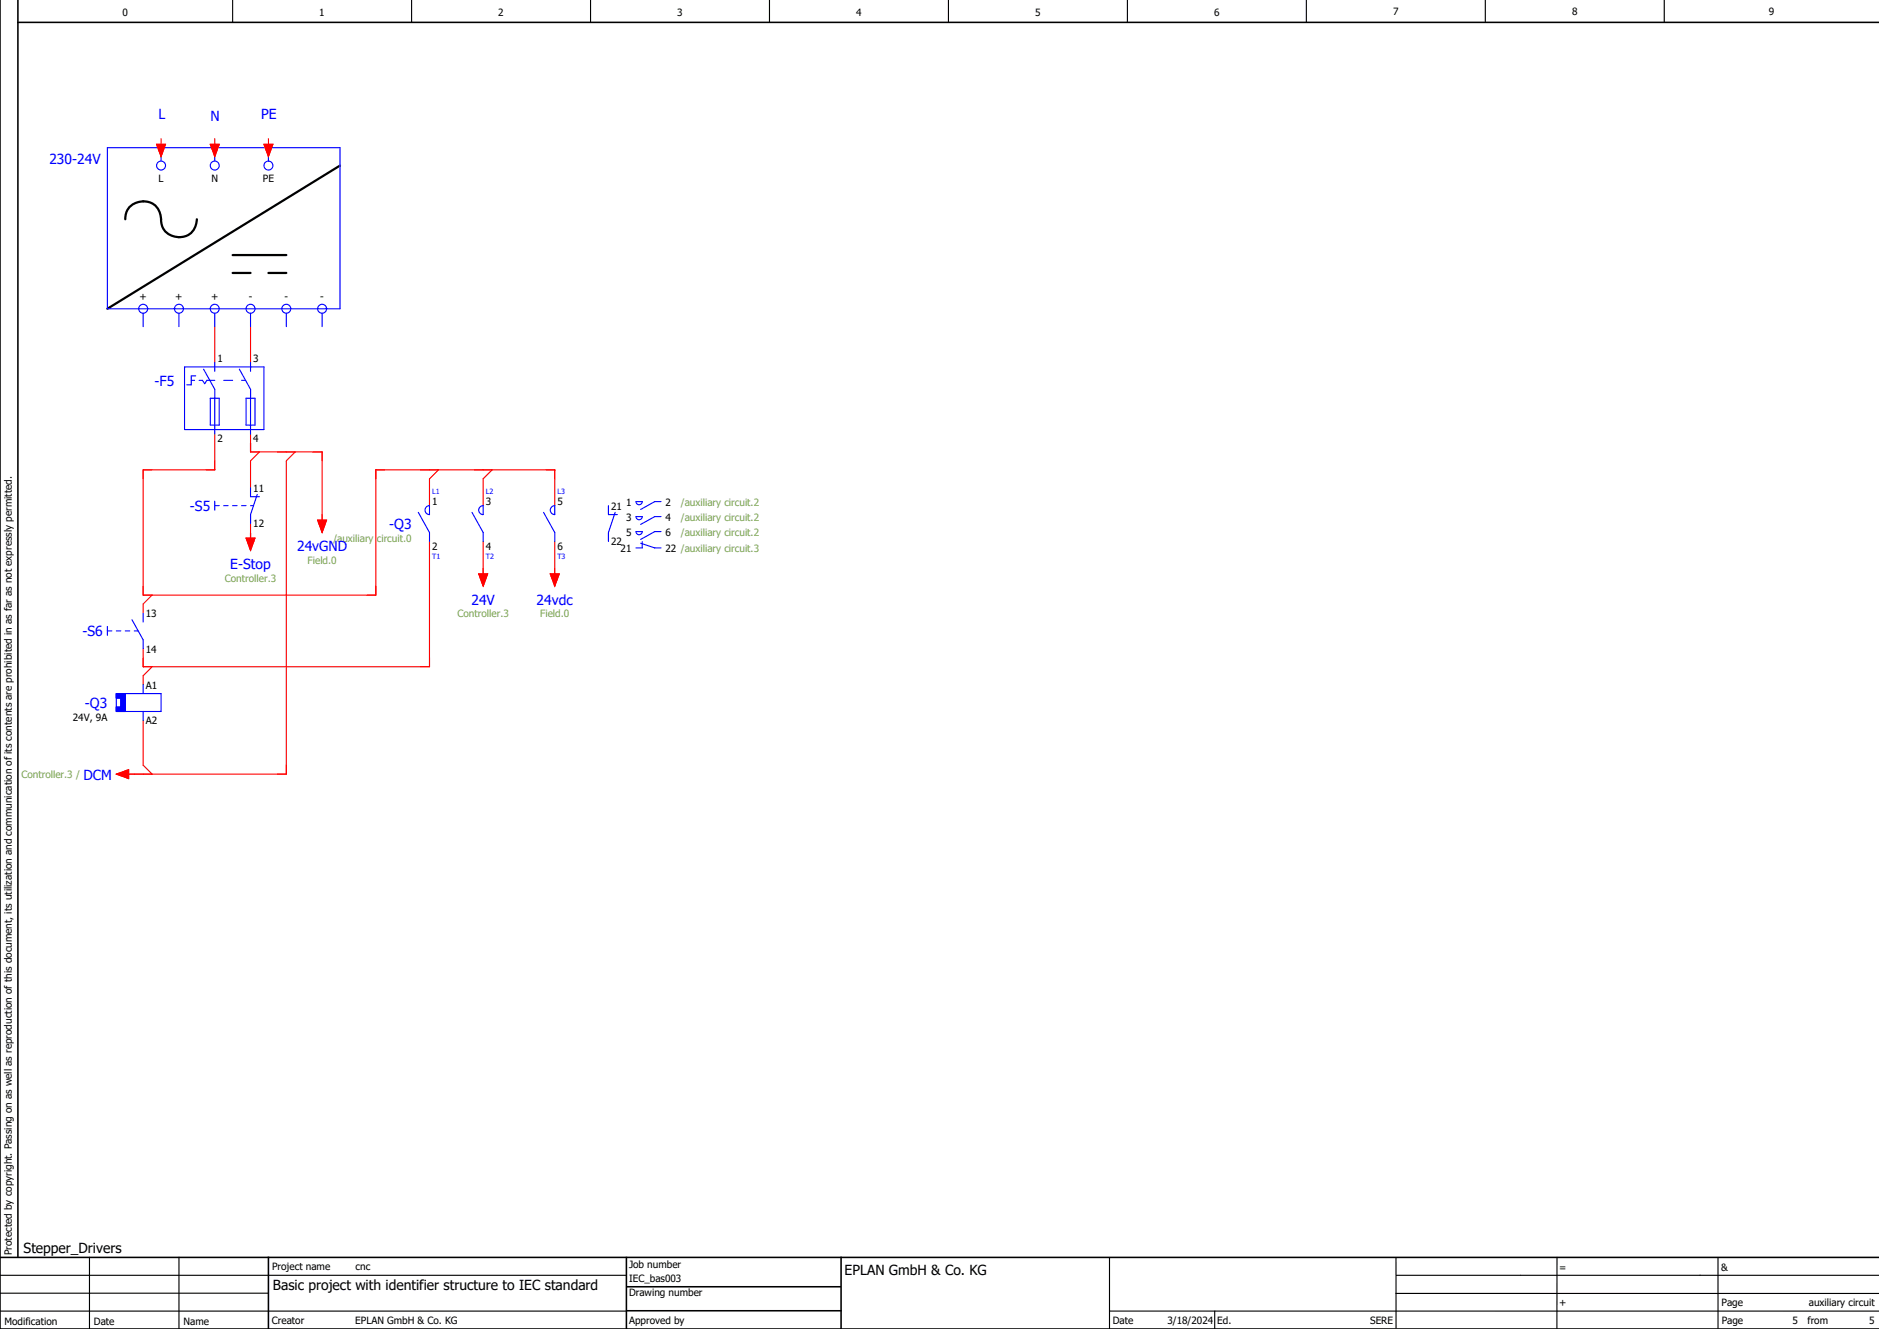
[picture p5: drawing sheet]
<svg xmlns="http://www.w3.org/2000/svg" width="420mm" height="297mm" viewBox="0 0 420 297" stroke-linecap="round" stroke-linejoin="round" font-family="sans-serif">
<g fill="none" stroke="#000" stroke-width=".25">
<path d="M52 0v5M92 0v5M132 0v5M172 0v5M212 0v5M252 0v5M292 0v5M332 0v5M372 0v5M0 293h140M0 285h140M0 289h60"/>
<path d="M20 281v16M40 281v16M248 281.1v15.9M248.1 293h171.9M271.5 293v4M312 281.2l.1 15.5M312 289l107.9 .1M348 281v15.9M384 281.2v15.6M420 285h-108"/>
</g>
<path d="M4 0v281M0 0v297h420M4 5h416M0 281h420M60 281v16M140 287.6h48M140 281v15.8M140.1 292.9h47.9M188 281v16" fill="none" stroke="#000" stroke-width=".35"/>
<g fill="none" stroke="#f00" stroke-width=".25">
<path d="M35 32.3h2l-1 2.7zM36 31v1.3M47 32.3h2l-1 2.7zM48 31v1.3M59 32.3h2l-1 2.7zM60 31v1.3M48 73v8M56 73v8M48 97v8h-16v28h52v-28h40v8M56 97v4h16v16M56 117v4M58 101l-2 2v6"/>
<path d="M66 101l-2 2v70h-36M71 116.3h2l-1 2.7zM98 105l-2 2v6M110 105l-2 2v6M34 133l-2 2v2M55 120.2h2l-1 2.8zM96 121v28h-64v-4M107 128.3h2l-1 2.7zM108 121v8M123 128.3h2l-1 2.7zM124 121v8M34 149l-2 2v2"/>
<path d="M26 173l2.8-1v2zM32 161v10l2 2"/>
</g>
<path d="M76 37l-52 32M28 49a4 4 0 0 1 4-4 4 4 0 0 1 4 4 4 4 0 0 0 4 4 4 4 0 0 0 4-4M52 57h12M52 61h4M60 61h4" fill="none" stroke="#000" stroke-width=".5"/>
<g fill="none" stroke="#00f" stroke-width=".25">
<path d="M24 33h52v36h-52zM36 33v3M48 33v3M60 33v3M32 70v3M40 70v3M48 70v3M56 70v3M64 70v3M72 70v3M41.2 82h17.8v14h-17.8zM42.7 85h.8"/>
<path d="M43.8 84h-1.1v2h-1M44.5 85h.8l.4 .8 .5-.8h1.8M45.5 82.5l2.5 4.5v10M47 89h2v6h-2zM48 81v2M50 85h2M53.5 82.5l2.5 4.5v10M54 85h.9M55 89h2v6h-2zM56 81v2M48 113h1M48 112v2"/>
<path d="M50 113h1M52 113h1M54 113h1M56 109v2h2M56 113h.7M57.5 110.5l-1.5 4.5v2M93.5 114.5l2.5 4.5M95.3 113.3l.7-.3v2a1 1 0 0 1-.9-.6 1 1 0 0 1 .2-1.1zM96 119v2M105.5 114.5l2.5 4.5M107.3 113.3l.7-.3v2a1 1 0 0 1-.9-.6 1 1 0 0 1 .2-1.1zM108 119v2"/>
<path d="M121.5 114.5l2.5 4.5M123.3 113.3l.7-.3v2a1 1 0 0 1-.9-.6 1 1 0 0 1 .2-1.1zM124 119v2M136 113v2h2M136 119v2M137.5 114.5l-1.5 4.5M142.2 112.1h1.4a.7 .7 0 0 1-.7 .7 .7 .7 0 0 1-.7-.7zM142.2 115.4h1.4a.7 .7 0 0 1-.7 .7 .7 .7 0 0 1-.7-.7zM142.2 118.8h1.4a.7 .7 0 0 1-.7 .7 .7 .7 0 0 1-.7-.7zM147.8 112.1h-1.4l-3.2 1.7M147.8 115.4h-1.4l-3.2 1.8M147.8 118.8h-1.4l-3.2 1.7"/>
<path d="M29.5 138.5l2.5 4.5v2M32 137v2M143.2 121.4l3.2 1h1.4M143.6 121v1.4h-1.4M24 140v2M24 141h1M26 141h1M26 155h10v4h-10zM26 156h1v2h-1M28 141h1M28 155v4M30 141h.9"/>
<path d="M32 153v2M32 159v2"/>
<circle cx="36" cy="37" r="1"/>
<circle cx="48" cy="37" r="1"/>
<circle cx="60" cy="37" r="1"/>
<circle cx="32" cy="69" r="1"/>
<circle cx="40" cy="69" r="1"/>
<circle cx="48" cy="69" r="1"/>
<circle cx="56" cy="69" r="1"/>
<circle cx="64" cy="69" r="1"/>
<circle cx="72" cy="69" r="1"/>
</g>
<path d="M26 155h2v4h-2v-1h1v-2h-1z" fill="#00f" stroke="#00f" stroke-width=".22"/>
<g fill="#f00" stroke="#f00" stroke-width=".22">
<path d="M123 128.3h2l-1 2.7z"/>
<path d="M71 116.3h2l-1 2.7z"/>
<path d="M107 128.3h2l-1 2.7z"/>
<path d="M26 173l2.8-1v2z"/>
<path d="M55 120.2h2l-1 2.8z"/>
<path d="M35 32.3h2l-1 2.7z"/>
<path d="M47 32.3h2l-1 2.7z"/>
<path d="M59 32.3h2l-1 2.7z"/>
</g>
<g font-size="3.1" fill="#00f">
<text x="35.5" y="26.6">L</text>
<text x="47.1" y="27">N</text>
<text x="58.4" y="26.5">PE</text>
<text x="11" y="36.6">230-24V</text>
<text x="34.6" y="86.2">-F5</text>
<text x="42.4" y="114.2">-S5</text>
<text x="87" y="118.2">-Q3</text>
<text x="66.4" y="123.1">24vGND</text>
<text x="51.5" y="127.1">E-Stop</text>
<text x="105.4" y="135.1">24V</text>
<text x="120" y="135.1">24vdc</text>
<text x="18.4" y="142.2">-S6</text>
<text x="19" y="158.2">-Q3</text>
<text x="18.6" y="174.2">DCM</text>
</g>
<g font-size="3.1">
<text x="5.3" y="280">Stepper_Drivers</text>
<text x="188.8" y="285">EPLAN GmbH &amp; Co. KG</text>
<text x="61" y="288.2">Basic project with identifier structure to IEC standard</text>
</g>
<g font-size="2.2">
<text x="27.4" y="3.5">0</text>
<text x="71.4" y="3.5">1</text>
<text x="111.4" y="3.5">2</text>
<text x="151.4" y="3.5">3</text>
<text x="191.4" y="3.5">4</text>
<text x="231.4" y="3.5">5</text>
<text x="271.4" y="3.5">6</text>
<text x="311.4" y="3.5">7</text>
<text x="351.4" y="3.4">8</text>
<text x="395.4" y="3.4">9</text>
<text x="35.4" y="40.7">L</text>
<text x="47.3" y="40.7">N</text>
<text x="58.8" y="40.7">PE</text>
<text x="31.2" y="67">+</text>
<text x="39.2" y="67">+</text>
<text x="47.2" y="67">+</text>
<text x="55.6" y="67">-</text>
<text x="63.6" y="67">-</text>
<text x="71.6" y="67">-</text>
<text x="48.6" y="80.9">1</text>
<text x="56.6" y="80.9">3</text>
<text x="48.6" y="98.8">2</text>
<text x="56.6" y="98.8">4</text>
<text x="56.6" y="109.9">11</text>
<text x="96.6" y="112.9">1</text>
<text x="108.6" y="112.9">3</text>
<text x="124.6" y="112.9">5</text>
<text x="136.6" y="113.9">21</text>
<text x="139.9" y="113">1</text>
<text x="148.8" y="113">2</text>
<text x="56.6" y="117.8">12</text>
<text x="139.9" y="116.3">3</text>
<text x="139.9" y="119.7">5</text>
<text x="148.8" y="116.3">4</text>
<text x="148.8" y="119.7">6</text>
<text x="96.6" y="122.8">2</text>
<text x="108.6" y="122.8">4</text>
<text x="124.6" y="122.8">6</text>
<text x="136.6" y="121.8">22</text>
<text x="138.7" y="123.3">21</text>
<text x="148.8" y="123.3">22 /auxiliary circuit.3</text>
<text x="32.6" y="137.9">13</text>
<text x="32.6" y="145.8">14</text>
<text x="32.6" y="153.9">A1</text>
<text x="16.3" y="161.1">24V, 9A</text>
<text x="32.6" y="161.8">A2</text>
<text x="2.7" y="280.5" transform="rotate(-90 2.7 280.5)">Protected by copyright. Passing on as well as reproduction of this document, its utilization and communication of its contents are prohibited in as far as not expressly permitted.</text>
<text x="60.8" y="283.9">Project name</text>
<text x="79.5" y="283.9">cnc</text>
<text x="140.6" y="286.4">IEC_bas003</text>
<text x="140.6" y="283.3">Job number</text>
<text x="348.5" y="284">=</text>
<text x="384.7" y="284">&amp;</text>
<text x="140.6" y="289.6">Drawing number</text>
<text x="348.5" y="291.8">+</text>
<text x="384.8" y="291.8">Page</text>
<text x="404.3" y="291.8">auxiliary circuit</text>
<text x="1" y="296">Modification</text>
<text x="21" y="296">Date</text>
<text x="41" y="296">Name</text>
<text x="60.8" y="295.9">Creator</text>
<text x="79.4" y="295.9">EPLAN GmbH &amp; Co. KG</text>
<text x="140.6" y="295.8">Approved by</text>
<text x="248.7" y="295.8">Date</text>
<text x="260.9" y="295.8">3/18/2024</text>
<text x="272.1" y="295.8">Ed.</text>
<text x="306.3" y="295.8">SERE</text>
<text x="384.8" y="295.8">Page</text>
<text x="400.7" y="295.8">5</text>
<text x="404" y="295.8">from</text>
<text x="417.8" y="295.8">5</text>
</g>
<g font-size="2.2" fill="#7ca552">
<text x="152.2" y="113">/auxiliary circuit.2</text>
<text x="152.2" y="116.3">/auxiliary circuit.2</text>
<text x="152.2" y="119.7">/auxiliary circuit.2</text>
<text x="68.8" y="126">Field.0</text>
<text x="74.5" y="121.1">/auxiliary circuit.0</text>
<text x="50.3" y="130">Controller.3</text>
<text x="102.3" y="138">Controller.3</text>
<text x="120.8" y="138">Field.0</text>
<text x="4.8" y="173.9">Controller.3 /</text>
</g>
<g font-size="1.6" fill="#00f">
<text x="96.6" y="110.4">L1</text>
<text x="108.6" y="110.4">L2</text>
<text x="124.6" y="110.4">L3</text>
<text x="96.6" y="124.9">T1</text>
<text x="108.6" y="124.9">T2</text>
<text x="124.6" y="124.9">T3</text>
</g>
</svg>
